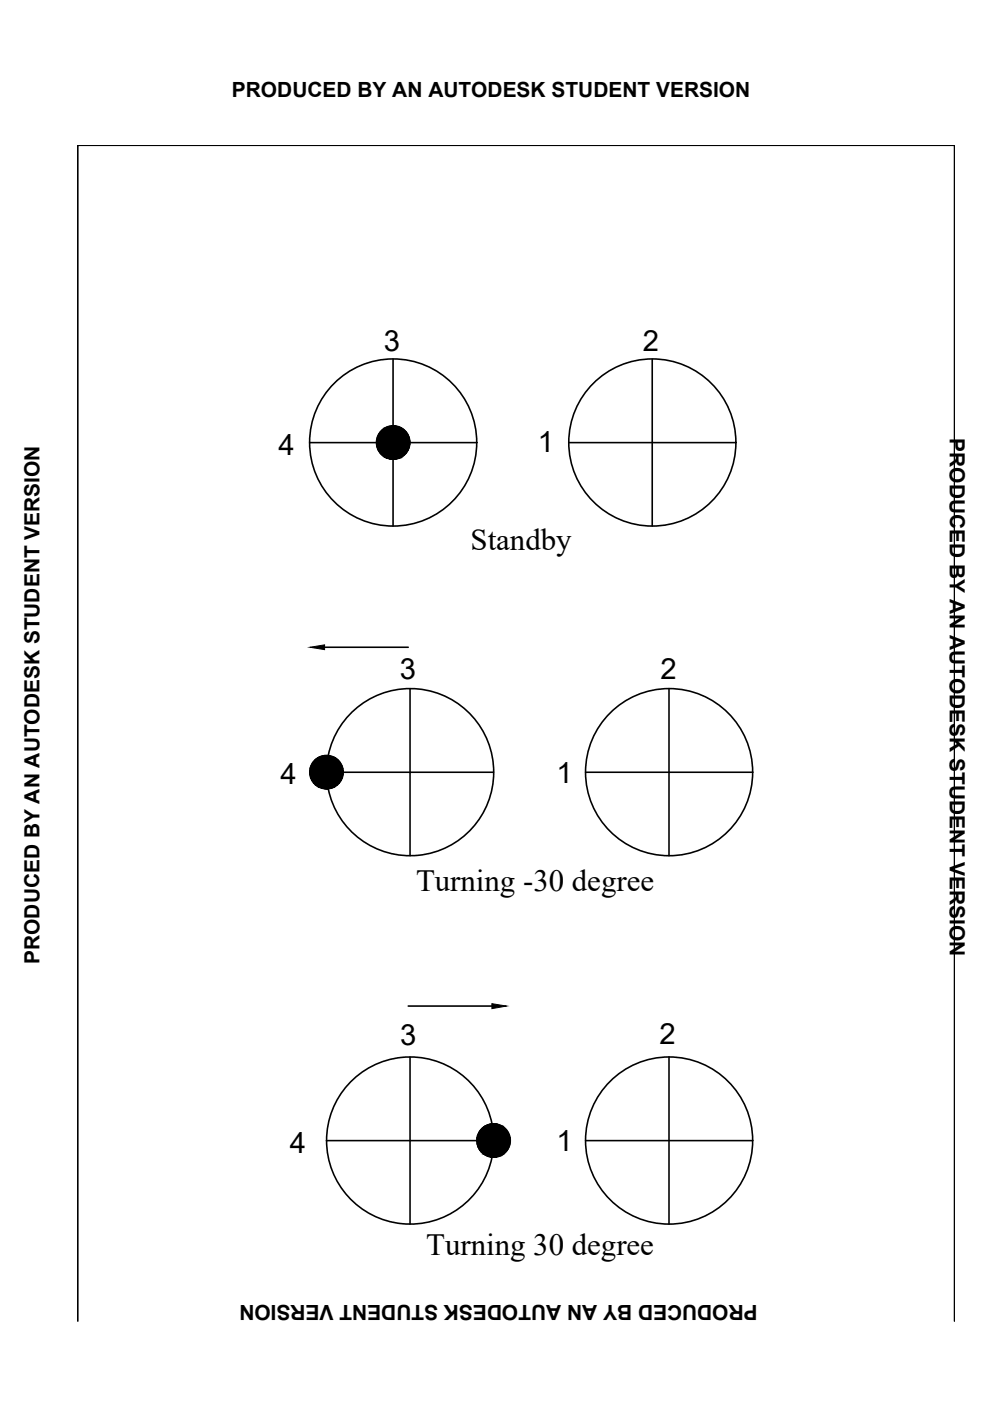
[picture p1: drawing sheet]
<svg xmlns="http://www.w3.org/2000/svg" width="210mm" height="297mm" viewBox="0 0 210 297" stroke-linecap="round" stroke-linejoin="round" font-family="sans-serif">
<g fill="none" stroke="#000" stroke-width=".34">
<path d="M83.3 76.1v14.2M138.3 76.1v35.4M65.6 93.8h14.2M83.3 97.4v14.1M86.9 93.8h14.2M120.6 93.8h35.4M68.8 137.2h17.8M86.9 146v35.4M141.8 146v35.4M69.6 160.2a17.7 17.7 0 0 1 27.2-11.2 17.7 17.7 0 0 1 0 29.4 17.7 17.7 0 0 1-27.2-11.2M72.8 163.7h31.8M124.1 163.7h35.4"/>
<path d="M86.6 213.3h17.7M86.9 224.1v35.4M104.3 238.3a17.7 17.7 0 0 0-27.2-11.2 17.7 17.7 0 0 0 0 29.4 17.7 17.7 0 0 0 27.2-11.2M141.8 224.1v35.4M69.2 241.8h31.9M124.1 241.8h35.4M16.5 280.1v-249.3h185.9v249.3"/>
<circle cx="83.4" cy="93.8" r="17.7"/>
<circle cx="83.4" cy="93.8" r="3.5"/>
<circle cx="138.3" cy="93.8" r="17.7"/>
<circle cx="69.2" cy="163.7" r="3.5"/>
<circle cx="141.9" cy="163.7" r="17.7"/>
<circle cx="104.7" cy="241.8" r="3.5"/>
<circle cx="141.9" cy="241.8" r="17.7"/>
</g>
<!-- layer: AM_8 -->
<g fill="#000" stroke="#000" stroke-width=".21">
<path d="M82.5 97.3h1.6zM83 90.3h.8zM68.3 167.1h1.8l-.5 .1zM68.7 160.2h1.1zM104.1 238.3h.9zM103.9 245.3h1.5z"/>
<path d="M82.5 97.3l1.3 .1zM83 97.4h.8z"/>
<path d="M83 90.3l1.1 .1zM82.5 90.4h1.6z"/>
<path d="M82.5 90.4l2 .1zM82.3 90.5h2.2z"/>
<path d="M82.3 90.5l2.5 .1-.3-.1zM81.9 90.6l.4-.1 2.5 .1z"/>
<path d="M82.2 97.2h2.3zM82.2 97.2l1.9 .1z"/>
<path d="M81.9 97.1l2.6 .1 .3-.1zM81.9 97.1l2.6 .1h-2.3z"/>
<path d="M81.9 90.6l3.2 .2-.3-.2zM81.6 90.8l.3-.2 3.2 .2z"/>
<path d="M81.6 90.8l3.8 .2-.3-.2zM81.3 91l.3-.2 3.8 .2z"/>
<path d="M81.6 96.9l3.2 .2 .3-.2zM81.6 96.9l3.2 .2h-2.9z"/>
<path d="M81.3 96.7l3.8 .2 .3-.2zM81.3 96.7l3.8 .2h-3.5z"/>
<path d="M81.3 91l4.4 .2-.3-.2zM81.1 91.2l.2-.2 4.4 .2z"/>
<path d="M81.1 91.2l4.8 .2-.2-.2zM81.1 91.2l4.8 .2h-5.1z"/>
<path d="M81.1 96.5l4.3 .2 .3-.2zM81.1 96.5l4.3 .2h-4.1z"/>
<path d="M80.8 96.3l4.9 .2 .2-.2zM80.8 96.3l4.9 .2h-4.6z"/>
<path d="M80.8 91.4l5.3 .2-.2-.2zM80.8 91.4l5.3 .2h-5.5z"/>
<path d="M80.6 91.6l5.7 .3-.2-.3zM80.6 91.6l5.7 .3h-5.9z"/>
<path d="M80.6 96l5.3 .3 .2-.3zM80.6 96l5.3 .3h-5.1z"/>
<path d="M80.4 95.7l5.7 .3 .2-.3zM80.4 95.7l5.7 .3h-5.5z"/>
<path d="M80.4 91.9l6.1 .3-.2-.3zM80.4 91.9l6.1 .3h-6.3z"/>
<path d="M80.2 92.2l6.4 .3-.1-.3zM80.2 92.2l6.4 .3h-6.5z"/>
<path d="M80.2 95.4l6.1 .3 .2-.3zM80.2 95.4l6.1 .3h-5.9z"/>
<path d="M80.1 92.5l6.7 .3-.2-.3zM80.1 92.5l6.7 .3h-6.8z"/>
<path d="M80.1 95.2l6.4 .2 .1-.2zM80.1 95.2l6.4 .2h-6.3z"/>
<path d="M80 92.8l6.8 .4v-.4zM80 92.8l6.8 .4h-6.9z"/>
<path d="M80 94.9l6.6 .3 .2-.3zM80 94.9l6.6 .3h-6.5z"/>
<path d="M79.9 93.2l7 .3-.1-.3zM79.9 93.2l7 .3h-7z"/>
<path d="M79.9 94.5l6.9 .4v-.4zM79.9 94.5l6.9 .4h-6.8z"/>
<path d="M79.9 93.5l7 .3v-.3zM79.9 93.5l7 .3h-7.1z"/>
<path d="M79.8 93.8l7.1 .4v-.4zM79.8 93.8l7.1 .4h-7z"/>
<path d="M79.9 94.2l6.9 .3 .1-.3zM79.9 94.2l6.9 .3h-6.9z"/>
<path d="M68.9 167.2h.7zM68.3 167.1l1.3 .1z"/>
<path d="M68.7 160.2l1.2 .1zM68.5 160.3h1.4z"/>
<path d="M68.5 160.3l2 .1-.6-.1zM68 160.4l.5-.1 2 .1z"/>
<path d="M68.2 167.1h2zM68.2 167.1h1.9z"/>
<path d="M68 160.4h2.6zM67.8 160.4h2.8z"/>
<path d="M67.8 160.4l3.3 .3-.5-.3zM67.3 160.7l.5-.3 3.3 .3z"/>
<path d="M67.7 166.9l2.5 .2 .6-.2zM67.7 166.9l2.5 .2h-2z"/>
<path d="M67.6 166.9h3.3zM67.6 166.9h3.2z"/>
<path d="M67.3 160.7l3.8 .1zM67.3 160.8h3.8z"/>
<path d="M67.3 160.8l4.3 .3-.5-.3zM66.8 161.1l.5-.3 4.3 .3z"/>
<path d="M67.1 166.5l3.8 .4 .4-.4zM67.1 166.5l3.8 .4h-3.3z"/>
<path d="M67 166.5h4.4zM67 166.5h4.3z"/>
<path d="M66.8 161.1l4.9 .1zM66.8 161.1l4.9 .1h-5z"/>
<path d="M66.7 161.2l5.4 .4-.4-.4zM66.7 161.2l5.4 .4h-5.7z"/>
<path d="M66.6 166.1l4.8 .4 .4-.4zM66.6 166.1l4.8 .4h-4.4z"/>
<path d="M66.5 166h5.4zM66.5 166l5.3 .1z"/>
<path d="M66.4 161.6l5.7 .1zM66.3 161.7h5.8z"/>
<path d="M66.3 161.7l6.1 .5-.3-.5zM66.3 161.7l6.1 .5h-6.4z"/>
<path d="M66.2 165.6l5.7 .4 .3-.4zM66.2 165.6l5.7 .4h-5.4z"/>
<path d="M66.2 165.5h6.1zM66.2 165.5l6 .1z"/>
<path d="M66 162.2l6.5 .1zM66 162.2l6.5 .1z"/>
<path d="M66 162.3l6.6 .5-.1-.5zM66 162.3l6.6 .5h-6.8z"/>
<path d="M65.9 165l6.4 .5 .2-.5zM65.9 165l6.4 .5h-6.1z"/>
<path d="M65.9 164.8l6.6 .2 .1-.2zM65.9 164.8l6.6 .2h-6.6z"/>
<path d="M65.8 162.8l6.9 .1zM65.8 162.8l6.9 .1z"/>
<path d="M65.8 162.9l7 .6-.1-.6zM65.8 162.9l7 .6h-7.1z"/>
<path d="M65.7 164.2l7 .1zM65.7 164.2l7 .1z"/>
<path d="M65.7 164.3l6.9 .5 .1-.5zM65.7 164.3l6.9 .5h-6.7z"/>
<path d="M65.7 163.5l7.1 .1zM65.7 163.5l7.1 .1z"/>
<path d="M65.7 163.6l7 .6 .1-.6zM65.7 163.6l7 .6h-7z"/>
<path d="M104.1 238.3l1.4 .1zM103.8 238.4h1.7z"/>
<path d="M103.8 238.4l1.9 .1-.2-.1zM103.4 238.5l.4-.1 1.9 .1z"/>
<path d="M103.4 238.5l2.8 .1-.5-.1zM103.2 238.6l.2-.1 2.8 .1z"/>
<path d="M103.2 238.6l3.2 .1-.2-.1zM102.9 238.7l.3-.1 3.2 .1z"/>
<path d="M102.9 238.7l3.9 .3-.4-.3zM102.6 239l.3-.3 3.9 .3z"/>
<path d="M102.6 239l4.4 .2-.2-.2zM102.3 239.2l.3-.2 4.4 .2z"/>
<path d="M102.3 239.2l5 .2-.3-.2zM102.3 239.2l5 .2h-5.2z"/>
<path d="M102.1 239.4l5.3 .3-.1-.3zM102.1 239.4l5.3 .3h-5.6z"/>
<path d="M101.8 239.7l5.8 .3-.2-.3zM101.8 239.7l5.8 .3h-6z"/>
<path d="M101.6 240l6.2 .3-.2-.3zM101.6 240l6.2 .3h-6.3z"/>
<path d="M103.9 245.3h1.4zM104.1 245.3h1.2z"/>
<path d="M103.4 245.1l2 .2 .5-.2zM103.4 245.1l2 .2z"/>
<path d="M103.2 245.1h2.8zM103.2 245.1h2.7z"/>
<path d="M102.8 244.8l3.2 .3 .5-.3zM102.8 244.8l3.2 .3h-2.8z"/>
<path d="M102.6 244.8h4zM102.6 244.8h3.9z"/>
<path d="M102.2 244.4l4.4 .4 .5-.4zM102.2 244.4l4.4 .4h-4z"/>
<path d="M102.1 244.3h5zM102.1 244.3l5 .1z"/>
<path d="M101.8 243.9l5.3 .4 .4-.4zM101.8 243.9l5.3 .4h-5z"/>
<path d="M101.7 243.8h5.9zM101.7 243.8l5.8 .1z"/>
<path d="M101.5 240.3l6.4 .3-.1-.3zM101.5 240.3l6.4 .3h-6.6z"/>
<path d="M101.4 243.3l6.2 .5 .3-.5zM101.4 243.3l6.2 .5h-5.9z"/>
<path d="M101.3 243.1l6.6 .2v-.2zM101.3 243.1l6.6 .2h-6.5z"/>
<path d="M101.3 240.6l6.7 .1-.1-.1zM101.3 240.6l6.7 .1h-6.8z"/>
<path d="M101.2 240.7l6.9 .5-.1-.5zM101.2 240.7l6.9 .5h-7z"/>
<path d="M101.2 242.6l6.7 .5 .2-.5zM101.2 242.6l6.7 .5h-6.6z"/>
<path d="M101.2 242.5l6.9 .1v-.1zM101.2 242.5l6.9 .1h-6.9z"/>
<path d="M101.1 241.2l7 .1zM101.1 241.2l7 .1z"/>
<path d="M101.1 241.3l7 .5v-.5zM101.1 241.3l7 .5h-7z"/>
<path d="M101.1 241.8l7.1 .1zM101.1 241.8l7.1 .1z"/>
<path d="M101.1 241.9l7 .6 .1-.6zM101.1 241.9l7 .6h-6.9z"/>
</g>
<path d="M65.7 137.2l3.1-.5v1zM104.3 212.8l3.1 .5-3.1 .6z" fill="#000" stroke="#000" stroke-width=".21"/>
<g font-size="6.5">
<text x="99.8" y="116.7">Standby</text>
<text x="88.2" y="189">Turning -30 degree</text>
<text x="90.4" y="266.1">Turning 30 degree</text>
</g>
<g font-size="6.2">
<text x="81.4" y="74.5">3</text>
<text x="136.3" y="74.3">2</text>
<text x="114" y="95.9">1</text>
<text x="59" y="96.5">4</text>
<text x="84.8" y="144">3</text>
<text x="140.1" y="143.9">2</text>
<text x="59.5" y="166.3">4</text>
<text x="118" y="166">1</text>
<text x="84.8" y="221.6">3</text>
<text x="139.8" y="221.4">2</text>
<text x="61.5" y="244.5">4</text>
<text x="118" y="244">1</text>
</g>
<g font-size="4.4">
<text x="49.2" y="20.6">PRODUCED BY AN AUTODESK STUDENT VERSION</text>
<text x="201.4" y="92.9" transform="rotate(90 201.4 92.9)">PRODUCED BY AN AUTODESK STUDENT VERSION</text>
<text x="8.4" y="204.4" transform="rotate(-90 8.4 204.4)">PRODUCED BY AN AUTODESK STUDENT VERSION</text>
<text x="160.6" y="276.6" transform="rotate(-180 160.6 276.6)">PRODUCED BY AN AUTODESK STUDENT VERSION</text>
</g>
</svg>
